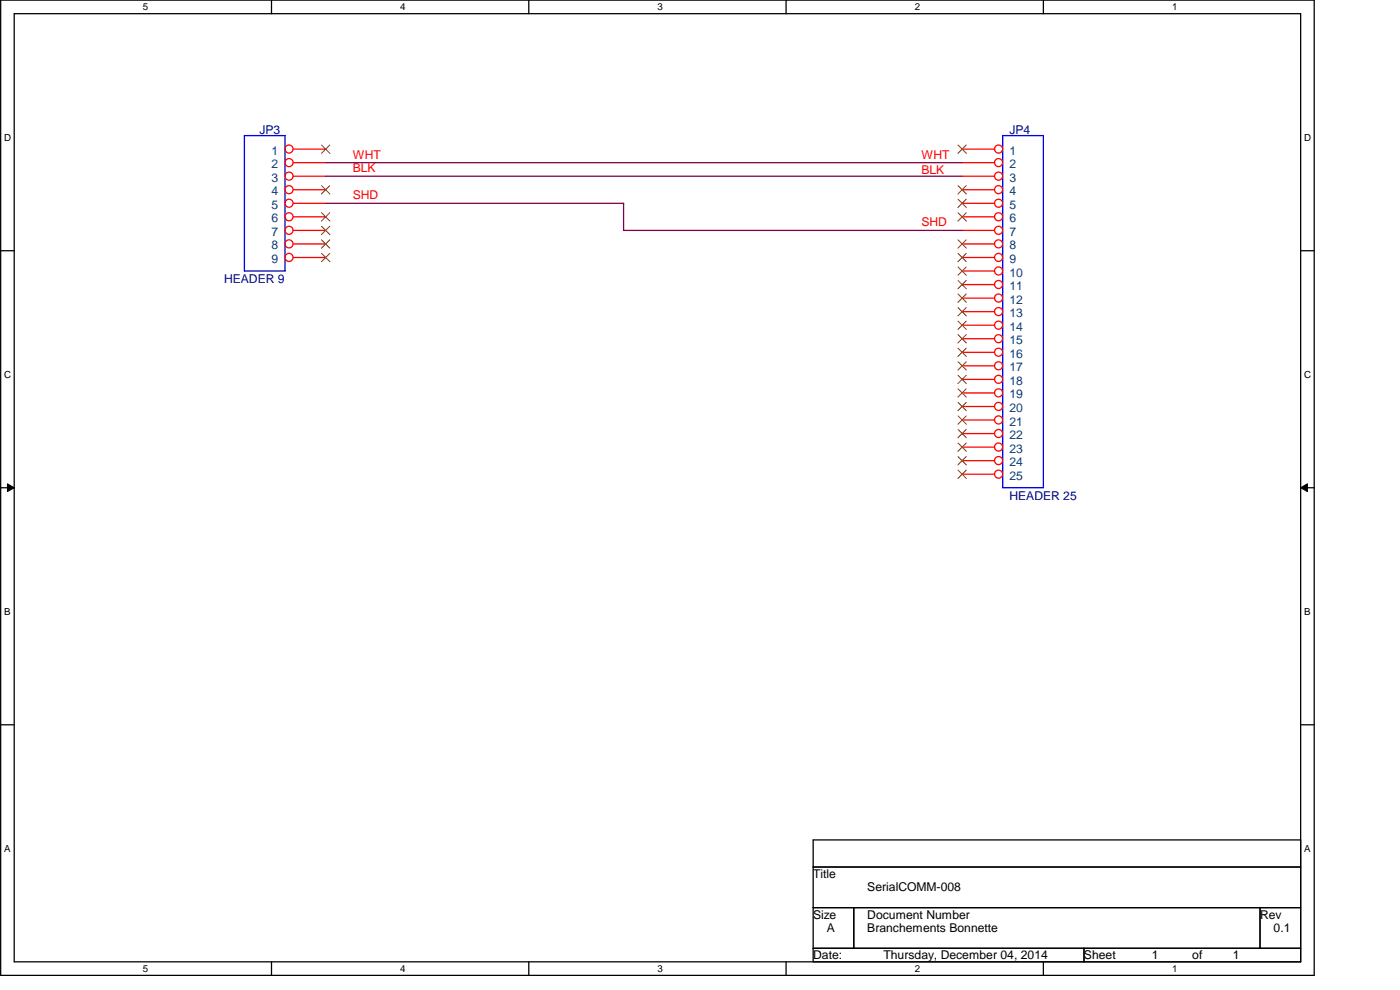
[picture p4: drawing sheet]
<svg xmlns="http://www.w3.org/2000/svg" width="420mm" height="297mm" viewBox="0 0 420 297" stroke-linecap="round" stroke-linejoin="round" font-family="sans-serif">
<path d="M.2 0h394.2v292.7h-394.2zM4.3 4.1h386v284.5h-386z" fill="none" stroke="#000" stroke-width=".38"/>
<g fill="#fff">
<path d="M42.9 .5h1.6v3.2h-1.6z"/>
<path d="M42.9 289h1.6v3.3h-1.6z"/>
</g>
<path d="M81.5 0v4.1M81.5 288.6v4.1" fill="none" stroke="#000" stroke-width=".38"/>
<g fill="#fff">
<path d="M120.1 .5h1.6v3.2h-1.6z"/>
<path d="M120.1 289h1.6v3.3h-1.6z"/>
</g>
<path d="M158.7 0v4.1M158.7 288.6v4.1" fill="none" stroke="#000" stroke-width=".38"/>
<g fill="#fff">
<path d="M197.3 .5h1.6v3.2h-1.6z"/>
<path d="M197.3 289h1.6v3.3h-1.6z"/>
</g>
<path d="M235.9 0v4.1M235.9 288.6v4.1" fill="none" stroke="#000" stroke-width=".38"/>
<g fill="#fff">
<path d="M274.5 .5h1.6v3.2h-1.6z"/>
<path d="M274.5 289h1.6v3.3h-1.6z"/>
</g>
<path d="M313.1 0v4.1M313.1 288.6v4.1" fill="none" stroke="#000" stroke-width=".38"/>
<g fill="#fff">
<path d="M351.7 .5h1.6v3.2h-1.6z"/>
<path d="M351.7 289h1.6v3.3h-1.6z"/>
<path d="M1.2 39.7h2.1v3.2h-2.1z"/>
<path d="M391.4 39.7h2.1v3.2h-2.1z"/>
<path d="M1.2 110.8h2.1v3.2h-2.1z"/>
<path d="M391.4 110.8h2.1v3.2h-2.1z"/>
</g>
<path d="M.2 75.2h4.1M390.3 75.2h4.1" fill="none" stroke="#000" stroke-width=".38"/>
<g fill="#fff">
<path d="M1.2 181.9h2v3.3h-2z"/>
<path d="M391.4 181.9h1.9v3.3h-1.9z"/>
</g>
<path d="M.2 146.3h4.1M390.3 146.3h4.1" fill="none" stroke="#000" stroke-width=".38"/>
<path d="M2.2 145.2l2.1 1.1-2.1 1.2zM390.3 146.3l2.1-1.1v2.3z" fill="#000"/>
<path d="M2.2 145.2l2.1 1.1-2.1 1.2zM390.3 146.3l2.1-1.1v2.3z" fill="none" stroke="#000" stroke-width=".3"/>
<g fill="#fff">
<path d="M1.2 253h2v3.3h-2z"/>
<path d="M391.3 253h2v3.3h-2z"/>
</g>
<path d="M.2 217.5h4.1M390.3 217.5h4.1M244 252h146.3v36.6h-146.3zM244 260.1h146.3M244 272.3h146.3M256.2 272.3v12.2M378.2 272.3v12.2M244 284.5h146.3M325.3 284.5v4.1" fill="none" stroke="#000" stroke-width=".38"/>
<path d="M73.4 40.7h12.1v40.6h-12.1zM300.9 40.7h12.2v105.6h-12.2z" fill="none" stroke="#00f" stroke-width=".38"/>
<g fill="none" stroke="#f00" stroke-width=".38">
<path d="M88 44.7h9.7M88 48.8h9.7M88 52.9h9.7M88 56.9h9.7M288.7 44.7h9.8M288.7 48.8h9.8M288.7 52.9h9.8M288.7 56.9h9.8M88 61h9.7M88 65.1h9.7M88 69.1h9.7M88 73.2h9.7"/>
<path d="M88 77.3h9.7M288.7 61h9.8M288.7 65.1h9.8M288.7 69.1h9.8M288.7 73.2h9.8M288.7 77.3h9.8M288.7 81.3h9.8M288.7 85.4h9.8M288.7 89.5h9.8M288.7 93.5h9.8M288.7 97.6h9.8M288.7 101.6h9.8"/>
<path d="M288.7 105.7h9.8M288.7 109.8h9.8M288.7 113.8h9.8M288.7 117.9h9.8M288.7 122h9.8M288.7 126h9.8M288.7 130.1h9.8M288.7 134.2h9.8M288.7 138.2h9.8M288.7 142.3h9.8"/>
<circle cx="86.7" cy="48.8" r="1.21"/>
<circle cx="86.7" cy="56.9" r="1.21"/>
<circle cx="86.7" cy="52.9" r="1.21"/>
<circle cx="86.7" cy="44.7" r="1.21"/>
<circle cx="299.7" cy="44.7" r="1.21"/>
<circle cx="299.7" cy="48.8" r="1.21"/>
<circle cx="299.7" cy="52.9" r="1.21"/>
<circle cx="299.7" cy="56.9" r="1.21"/>
<circle cx="86.7" cy="69.1" r="1.21"/>
<circle cx="86.7" cy="65" r="1.21"/>
<circle cx="86.7" cy="61" r="1.21"/>
<circle cx="86.7" cy="77.2" r="1.21"/>
<circle cx="86.7" cy="73.2" r="1.21"/>
<circle cx="299.7" cy="61" r="1.21"/>
<circle cx="299.7" cy="73.2" r="1.21"/>
<circle cx="299.7" cy="77.2" r="1.21"/>
<circle cx="299.7" cy="65" r="1.21"/>
<circle cx="299.7" cy="69.1" r="1.21"/>
<circle cx="299.7" cy="81.3" r="1.21"/>
<circle cx="299.7" cy="97.6" r="1.21"/>
<circle cx="299.7" cy="85.4" r="1.21"/>
<circle cx="299.7" cy="89.4" r="1.21"/>
<circle cx="299.7" cy="93.5" r="1.21"/>
<circle cx="299.7" cy="117.9" r="1.21"/>
<circle cx="299.7" cy="101.6" r="1.21"/>
<circle cx="299.7" cy="105.7" r="1.21"/>
<circle cx="299.7" cy="113.8" r="1.21"/>
<circle cx="299.7" cy="109.7" r="1.21"/>
<circle cx="299.7" cy="138.2" r="1.21"/>
<circle cx="299.7" cy="130.1" r="1.21"/>
<circle cx="299.7" cy="126" r="1.21"/>
<circle cx="299.7" cy="121.9" r="1.21"/>
<circle cx="299.7" cy="134.1" r="1.21"/>
<circle cx="299.7" cy="142.3" r="1.21"/>
</g>
<g fill="none" stroke="#804000" stroke-width=".3">
<path d="M96.5 43.5l2.5 2.5M96.5 55.7l2.5 2.5M99 43.5l-2.5 2.5M99 55.7l-2.5 2.5M287.5 43.5l2.5 2.5M287.5 55.7l2.5 2.5M287.5 59.8l2.5 2.5M290 43.5l-2.5 2.5M290 55.7l-2.5 2.5M290 59.8l-2.5 2.5M96.5 63.8l2.5 2.5M96.5 67.9l2.5 2.5"/>
<path d="M96.5 72l2.5 2.5M96.5 76l2.5 2.5M99 63.8l-2.5 2.5M99 67.9l-2.5 2.5M99 72l-2.5 2.5M99 76l-2.5 2.5M287.5 63.8l2.5 2.5M287.5 72l2.5 2.5M287.5 76l2.5 2.5M290 63.8l-2.5 2.5M290 72l-2.5 2.5M290 76l-2.5 2.5"/>
<path d="M287.5 80.1l2.5 2.5M287.5 84.2l2.5 2.5M287.5 88.2l2.5 2.5M287.5 92.3l2.5 2.5M287.5 96.4l2.5 2.4M290 80.1l-2.5 2.5M290 84.2l-2.5 2.5M290 88.2l-2.5 2.5M290 92.3l-2.5 2.5M290 96.4l-2.5 2.4M287.5 100.4l2.5 2.5M287.5 104.5l2.5 2.5"/>
<path d="M287.5 108.5l2.5 2.5M287.5 112.6l2.5 2.5M287.5 116.7l2.5 2.5M290 100.4l-2.5 2.5M290 104.5l-2.5 2.5M290 108.5l-2.5 2.5M290 112.6l-2.5 2.5M290 116.7l-2.5 2.5M287.5 120.7l2.5 2.5M287.5 124.8l2.5 2.5M287.5 128.9l2.5 2.5M287.5 132.9l2.5 2.5"/>
<path d="M287.5 137l2.5 2.5M290 120.7l-2.5 2.5M290 124.8l-2.5 2.5M290 128.9l-2.5 2.5M290 132.9l-2.5 2.5M290 137l-2.5 2.5M287.5 141.1l2.5 2.5M290 141.1l-2.5 2.5"/>
</g>
<path d="M97.7 48.8h191.1M97.7 52.9h191.1M97.7 61h89.5M187.1 61v8.2M187.1 69.1h101.7" fill="none" stroke="#800040" stroke-width=".38"/>
<g font-size="3.6" fill="#000080">
<text x="77.8" y="40.3">JP3</text>
<text x="303" y="40.3">JP4</text>
<text x="67.3" y="85">HEADER 9</text>
<text x="303" y="150">HEADER 25</text>
</g>
<g font-size="3.6" fill="#004080">
<text x="81.5" y="46.4">1</text>
<text x="303" y="46.4">1</text>
<text x="81.5" y="50.5">2</text>
<text x="303" y="50.5">2</text>
<text x="81.5" y="54.5">3</text>
<text x="81.5" y="58.6">4</text>
<text x="303" y="54.5">3</text>
<text x="303" y="58.6">4</text>
<text x="81.5" y="62.7">5</text>
<text x="303" y="62.7">5</text>
<text x="81.5" y="66.7">6</text>
<text x="81.5" y="70.8">7</text>
<text x="303" y="66.7">6</text>
<text x="303" y="70.8">7</text>
<text x="81.5" y="74.8">8</text>
<text x="303" y="74.8">8</text>
<text x="81.5" y="78.9">9</text>
<text x="303" y="78.9">9</text>
<text x="303" y="83">10</text>
<text x="303" y="87">11</text>
<text x="303" y="91.1">12</text>
<text x="303" y="95.2">13</text>
<text x="303" y="99.2">14</text>
<text x="303" y="103.3">15</text>
<text x="303" y="107.4">16</text>
<text x="303" y="111.4">17</text>
<text x="303" y="115.5">18</text>
<text x="303" y="119.5">19</text>
<text x="303" y="123.6">20</text>
<text x="303" y="127.7">21</text>
<text x="303" y="131.7">22</text>
<text x="303" y="135.8">23</text>
<text x="303" y="139.9">24</text>
<text x="303" y="143.9">25</text>
</g>
<g font-size="3.6" fill="#f00">
<text x="105.9" y="47.6">WHT</text>
<text x="276.6" y="47.6">WHT</text>
<text x="105.9" y="51.6">BLK</text>
<text x="276.6" y="52.1">BLK</text>
<text x="105.9" y="59.8">SHD</text>
<text x="276.6" y="67.9">SHD</text>
</g>
<g font-size="3.6">
<text x="244" y="263.4">Title</text>
<text x="260.3" y="267.5">SerialCOMM-008</text>
<text x="244" y="275.6">Size</text>
<text x="260.3" y="275.6">Document Number</text>
<text x="378.2" y="275.6">Rev</text>
<text x="248.1" y="279.7">A</text>
<text x="260.3" y="279.7">Branchements Bonnette</text>
<text x="382.2" y="279.7">0.1</text>
<text x="244" y="287.8">Date:</text>
<text x="265.2" y="287.8">Thursday, December 04, 2014</text>
<text x="325.3" y="287.8">Sheet</text>
<text x="345.6" y="287.8">1</text>
<text x="357.8" y="287.8">of</text>
<text x="370" y="287.8">1</text>
</g>
<g font-size="2.9">
<text x="42.9" y="3.1">5</text>
<text x="120.1" y="3.1">4</text>
<text x="197.3" y="3.1">3</text>
<text x="274.5" y="3.1">2</text>
<text x="351.7" y="3.1">1</text>
<text x="1.2" y="42.3">D</text>
<text x="391.4" y="42.3">D</text>
<text x="1.2" y="113.4">C</text>
<text x="391.4" y="113.4">C</text>
<text x="1.2" y="184.5">B</text>
<text x="391.4" y="184.5">B</text>
<text x="1.2" y="255.7">A</text>
<text x="391.4" y="255.7">A</text>
<text x="42.9" y="291.6">5</text>
<text x="120.1" y="291.6">4</text>
<text x="197.3" y="291.6">3</text>
<text x="274.5" y="291.6">2</text>
<text x="351.7" y="291.6">1</text>
</g>
</svg>
